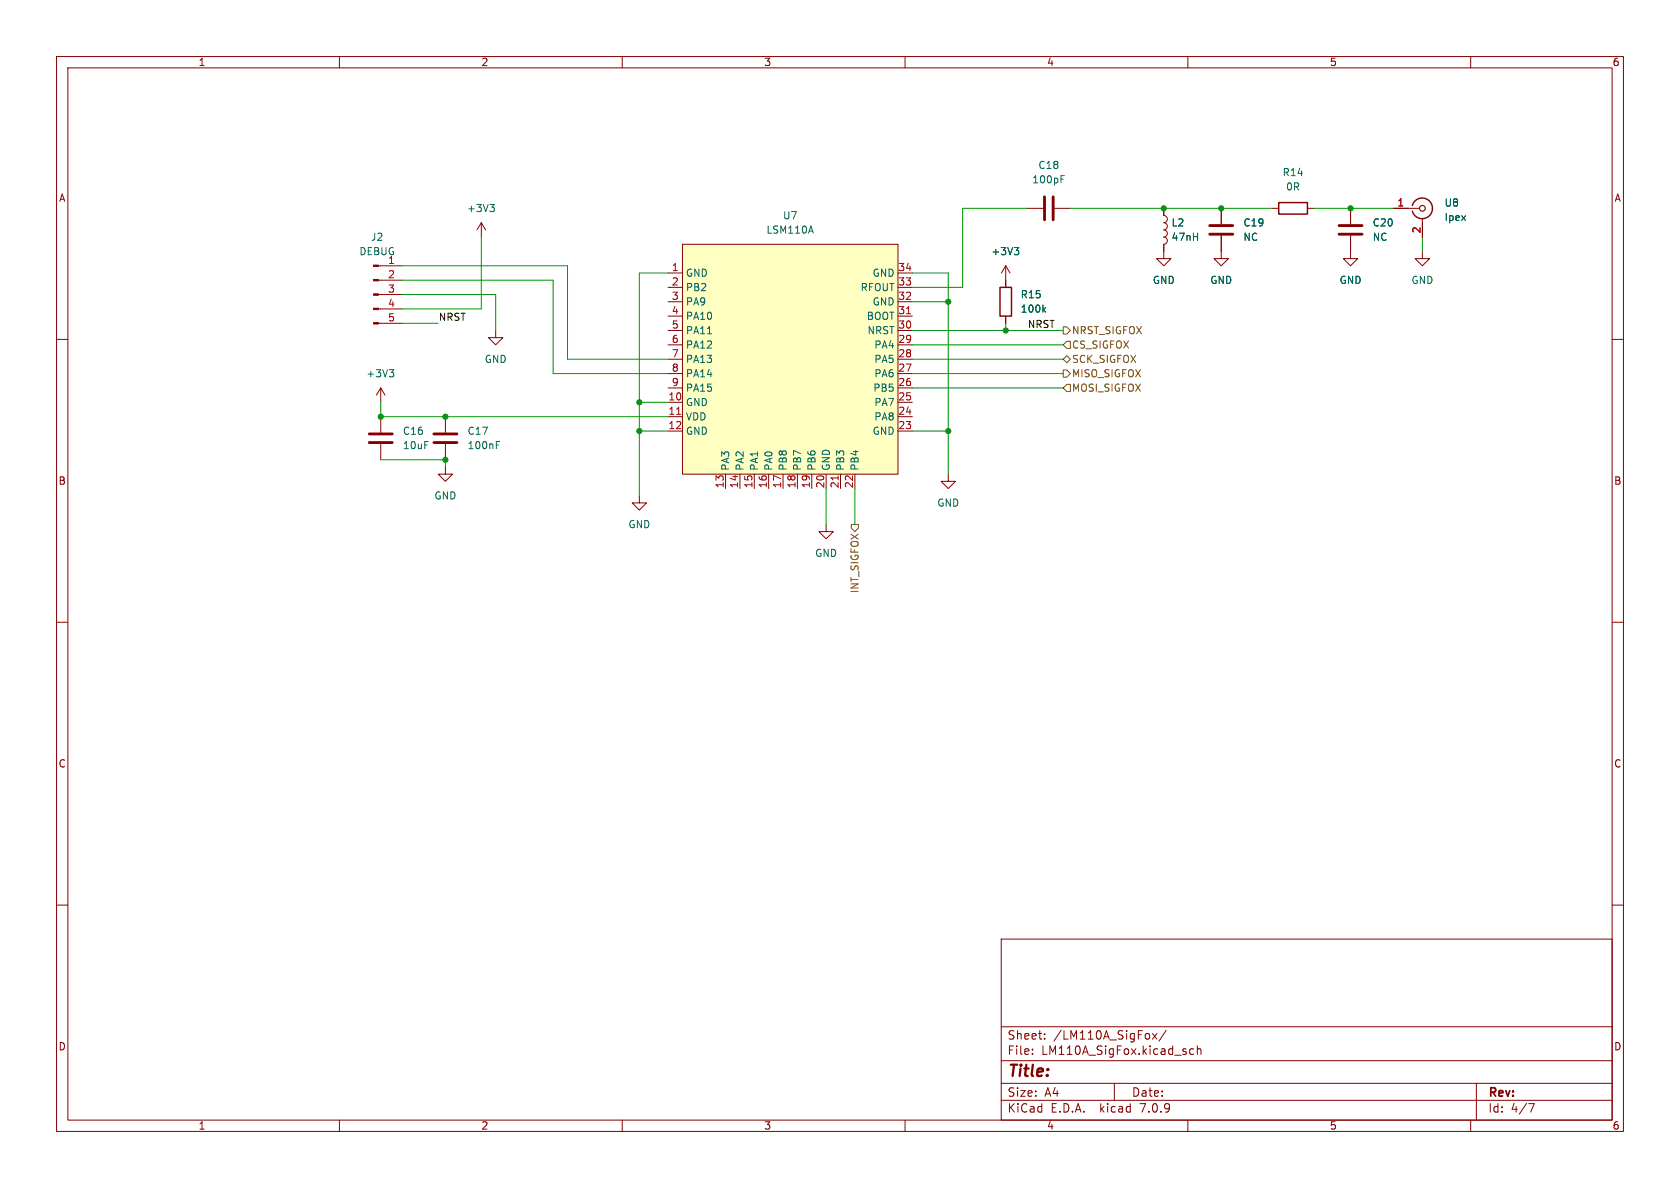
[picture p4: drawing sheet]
<svg xmlns="http://www.w3.org/2000/svg" width="297mm" height="210mm" viewBox="0 0 297 210" stroke-linecap="round" stroke-linejoin="round" font-family="sans-serif">
<g fill="none" stroke="#840000" stroke-width=".18">
<path d="M10 10h277v190h-277zM12 12h273v186h-273zM60 10v2M110 10v2M160 10v2M210 10v2M260 10v2M85.1 39.4l-.8 1.2M85.1 39.4v2.5M85.1 39.4l.8 1.2M181.6 36.8h2.8M186.4 36.8h2.8"/>
<path d="M205.7 36.8v1.3a.64 .64 0 0 1 .7 .6 .64 .64 0 0 1-.7 .7 .64 .64 0 0 1 .7 .6 .64 .64 0 0 1-.7 .6 .64 .64 0 0 1 .7 .7 .64 .64 0 0 1-.7 .6 .64 .64 0 0 1 .7 .6 .64 .64 0 0 1-.7 .7v2.5h1.3l-1.3 1.3-1.2-1.3h1.2M215.9 36.8v2.8M224.8 36.8h1.3M231.1 36.8h1.3M238.8 36.8v2.8M246.4 36.8h4.6M251.5 38.6v3.3M10 60h2M66.9 57.2h4.2M66.9 54.6h4.2M66.9 52.1h4.2M66.9 49.5h4.2"/>
<path d="M66.9 47h4.2M87.6 58.4v1.3h1.3l-1.3 1.3-1.2-1.3h1.2M118.1 48.3h2.5M118.1 50.8h2.5M118.1 53.3h2.5M118.1 58.4h2.5M118.1 55.9h2.5M120.6 43.2h38.1v40.6h-38.1zM158.7 48.3h2.6M158.7 50.8h2.6M158.7 53.3h2.6M158.7 58.4h2.6"/>
<path d="M158.7 55.9h2.6M177.8 47v3.8M177.8 55.9v1.3M177.8 47l-.8 1.3M177.8 47l.8 1.3M215.9 41.7v4h1.3l-1.3 1.3-1.3-1.3h1.3M238.8 41.7v4h1.2l-1.2 1.3-1.3-1.3h1.3M251.5 44.5v1.2h1.2l-1.2 1.3-1.3-1.3h1.3M285 60h2M67.3 68.6l-.8 1.3M67.3 68.6v2.5M67.3 73.7v2.8"/>
<path d="M67.3 78.5v2.8M67.3 68.6l.8 1.3M78.7 73.7v2.8M78.7 78.5v2.8M118.1 71.1h2.5M118.1 73.7h2.5M118.1 76.2h2.5M118.1 68.6h2.5M118.1 66h2.5M118.1 63.5h2.5M118.1 61h2.5M158.7 71.1h2.6"/>
<path d="M158.7 73.7h2.6M158.7 76.2h2.6M158.7 68.6h2.6M158.7 66h2.6M158.7 63.5h2.6M158.7 61h2.6M78.7 82.6v1.2h1.3l-1.3 1.3-1.2-1.3h1.2M113 87.6v1.3h1.3l-1.3 1.3-1.2-1.3h1.2M128.3 83.8v2.6M130.8 83.8v2.6M133.3 83.8v2.6M135.9 83.8v2.6"/>
<path d="M138.4 83.8v2.6M141 83.8v2.6M143.5 83.8v2.6M146 92.7v1.3h1.3l-1.3 1.3-1.2-1.3h1.2M146 83.8v2.6M148.6 83.8v2.6M151.1 83.8v2.6M167.6 83.8v1.3h1.3l-1.3 1.3-1.2-1.3h1.2M10 110h2M285 110h2M10 160h2M285 160h2"/>
<path d="M177 166h108v32h-108zM60 198v2M110 198v2M160 198v2M177 194.5h108M177 191.5h108M177 187.5h108M177 181.5h108M182.5 186.3v.1M182.5 185.5v.1M184.7 183.6v.1M184.7 182.8v.1"/>
<path d="M197 191.5v3M203.7 182.7l.8 1M204.5 182.7l-.8 1M206.2 182.1l-1.3 2M210 198v2M211 185.5l-.4-.1-.3 .3v.4l.2 .2h.5M211.7 185.5l.2-.1 .3 .1 .1 .9M211.7 184.9v1.5M260 198v2M261 191.5v6.5M270.2 195.1h1l-.6 1.5"/>
</g>
<path d="M184.7 34.8v4.1M186.2 34.8v4.1M213.9 39.9h4M236.7 39.9h4.1M213.9 41.4h4M236.7 41.4h4.1M65.3 78.2h4M65.3 76.7h4M76.7 78.2h4.1M76.7 76.7h4.1" fill="none" stroke="#840000" stroke-width=".51"/>
<g fill="none" stroke="#006464" stroke-width=".18">
<path d="M86.6 36.1h.8l-.4 .5M87.1 36.6l.3 .3v.3l-.3 .2M143.4 39.9l.4 1.3M187.6 31.7h.4M187.6 31.1h.6M125.1 59h.7M179.3 43.8h.8l-.4 .4M179.9 44.2l.2 .3v.3l-.2 .2M184.5 54.7l.4 .5M184.9 54.3l-.5 .5M68.8 65.3h.8l-.4 .5M69.4 65.8l.2 .3v.3l-.2 .2"/>
<path d="M87.7 78.7h.5M87.7 78h.6"/>
</g>
<path d="M226.1 35.8h5v2h-5zM249.7 36.3a1.81 1.81 0 0 1 2.8-.9 1.81 1.81 0 0 1 0 2.9 1.81 1.81 0 0 1-2.8-1M176.8 50.8h2v5.1h-2z" fill="none" stroke="#840000" stroke-width=".25"/>
<circle cx="251.5" cy="36.8" r=".51" fill="none" stroke="#840000" stroke-width=".2"/>
<path d="M120.6 43.2h38.1v40.6h-38.1z" fill="#ffffc2" stroke="#ffffc2" stroke-width=".18"/>
<path d="M160.3 55.5h.7M119.6 73.2h.7M148.2 84.1v.7" fill="none" stroke="#a90000" stroke-width=".18"/>
<g fill="#840000" stroke="#840000" stroke-width=".18">
<path d="M66 57h.9v.3h-.9z"/>
<path d="M66 54.5h.9v.2h-.9z"/>
<path d="M66 51.9h.9v.3h-.9z"/>
<path d="M66 49.4h.9v.3h-.9z"/>
<path d="M66 46.9h.9v.2h-.9z"/>
</g>
<path d="M188 57.8h.6l.6 .6-.6 .7h-.6zM188 65.4h.6l.6 .6-.6 .7h-.6zM188.6 62.9l.6 .6-.6 .6-.6-.6zM188.6 60.3h.6v1.3h-.6l-.6-.6zM188.6 67.9h.6v1.3h-.6l-.6-.6zM150.5 92.7h1.3v.6l-.7 .7-.6-.7z" fill="none" stroke="#725600" stroke-width=".18"/>
<g fill="none" stroke="#009600" stroke-width=".18">
<path d="M181.6 36.8h-11.4v14h-8.9M189.2 36.8h35.6M232.4 36.8h14M71.1 47h29.2v16.5h17.8M71.1 49.5h26.7v16.5h20.3M71.1 52.1h16.5v6.3M71.1 57.2h6.4M85.1 41.9v12.7h-14M118.1 48.3h-5.1v39.3M161.3 48.3h6.3v35.5M161.3 58.4h26.7M161.3 53.3h6.3"/>
<path d="M177.8 57.2v1.2M251.5 41.9v2.6M67.3 71.1v2.6h50.8M113 76.2h5.1M113 71.1h5.1M161.3 63.5h26.7M161.3 76.2h6.3M161.3 66h26.7M161.3 61h26.7M161.3 68.6h26.7M67.3 81.3h11.4v1.3M146 86.4v6.3"/>
<path d="M151.1 86.4v6.3"/>
</g>
<g fill="#009600" stroke="#009600" stroke-width=".18">
<circle cx="167.6" cy="76.2" r=".46"/>
<circle cx="177.8" cy="58.4" r=".46"/>
<circle cx="205.7" cy="36.8" r=".46"/>
<circle cx="167.6" cy="53.3" r=".46"/>
<circle cx="238.8" cy="36.8" r=".46"/>
<circle cx="215.9" cy="36.8" r=".46"/>
<circle cx="113" cy="76.2" r=".46"/>
<circle cx="78.7" cy="73.7" r=".46"/>
<circle cx="67.3" cy="73.7" r=".46"/>
<circle cx="113" cy="71.1" r=".46"/>
<circle cx="78.7" cy="81.3" r=".46"/>
</g>
<text font-size="2.8" fill="#840000" x="178" y="190.9">Title:</text>
<g font-size="2.1" fill="#840000">
<text x="178" y="184">Sheet:</text>
<text x="186.2" y="184">/LM110A_SigFox/</text>
<text x="178" y="186.7">File:</text>
<text x="184.1" y="186.7">LM110A_SigFox.kicad_sch</text>
<text x="178" y="196.9">KiCad</text>
<text x="178" y="194.1">Size:</text>
<text x="184.7" y="194.1">A4</text>
<text x="185.7" y="196.9">E.D.A.</text>
<text x="194.6" y="196.9">kicad</text>
<text x="200" y="194.1">Date:</text>
<text x="201.8" y="196.9">7.0.9</text>
<text x="263" y="194.3">Rev:</text>
<text x="263" y="196.9">Id:</text>
<text x="267.1" y="196.9">4/7</text>
</g>
<g font-size="1.8" fill="#840000">
<text x="35" y="11.9">1</text>
<text x="85" y="11.9">2</text>
<text x="135" y="11.9">3</text>
<text x="185" y="11.9">4</text>
<text x="235" y="11.9">5</text>
<text x="285" y="11.9">6</text>
<text x="10.3" y="35.9">A</text>
<text x="285.3" y="35.9">A</text>
<text x="10.3" y="85.9">B</text>
<text x="285.3" y="85.9">B</text>
<text x="10.3" y="135.9">C</text>
<text x="285.3" y="135.9">C</text>
<text x="10.3" y="185.9">D</text>
<text x="285.3" y="185.9">D</text>
<text x="35" y="199.9">1</text>
<text x="85" y="199.9">2</text>
<text x="135" y="199.9">3</text>
<text x="185" y="199.9">4</text>
<text x="235" y="199.9">5</text>
<text x="285" y="199.9">6</text>
</g>
<g font-size="1.8" fill="#006464">
<text x="182.4" y="32.6">100pF</text>
<text x="183.5" y="30.1">C18</text>
<text x="226.7" y="31.3">R14</text>
<text x="227.3" y="33.9">0R</text>
<text x="82.4" y="37.7">+3V3</text>
<text x="135.4" y="41.5">LSM110A</text>
<text x="138.3" y="39">U7</text>
<text x="207" y="40.2">L2</text>
<text x="219.7" y="40.2">C19</text>
<text x="242.6" y="40.2">C20</text>
<text x="255.3" y="36.7">U8</text>
<text x="255.3" y="39.3">Ipex</text>
<text x="63.4" y="45.3">DEBUG</text>
<text x="65.5" y="42.8">J2</text>
<text x="68.5" y="46.7">1</text>
<text x="175.2" y="45.3">+3V3</text>
<text x="207" y="42.8">47nH</text>
<text x="219.7" y="42.8">NC</text>
<text x="242.6" y="42.8">NC</text>
<text x="121.2" y="49.1">GND</text>
<text x="121.2" y="51.7">PB2</text>
<text x="152.1" y="51.7">RFOUT</text>
<text x="154.2" y="49.1">GND</text>
<text x="180.3" y="52.9">R15</text>
<text x="203.7" y="50.4">GND</text>
<text x="213.9" y="50.4">GND</text>
<text x="236.7" y="50.4">GND</text>
<text x="249.4" y="50.4">GND</text>
<text x="121.2" y="54.2">PA9</text>
<text x="121.2" y="56.7">PA10</text>
<text x="121.2" y="59.3">PA11</text>
<text x="153.1" y="56.7">BOOT</text>
<text x="153.3" y="59.3">NRST</text>
<text x="154.2" y="54.2">GND</text>
<text x="180.3" y="55.5">100k</text>
<text x="85.6" y="64.4">GND</text>
<text x="121.2" y="61.8">PA12</text>
<text x="121.2" y="64.4">PA13</text>
<text x="154.5" y="64.4">PA5</text>
<text x="154.5" y="61.8">PA4</text>
<text x="64.7" y="66.9">+3V3</text>
<text x="121.2" y="72">GND</text>
<text x="121.2" y="66.9">PA14</text>
<text x="121.2" y="69.4">PA15</text>
<text x="154.3" y="69.4">PB5</text>
<text x="154.5" y="72">PA7</text>
<text x="154.5" y="66.9">PA6</text>
<text x="71.1" y="77.1">C16</text>
<text x="82.6" y="77.1">C17</text>
<text x="121.2" y="74.5">VDD</text>
<text x="121.2" y="77.1">GND</text>
<text x="154.2" y="77.1">GND</text>
<text x="154.5" y="74.5">PA8</text>
<text x="71.1" y="79.6">10uF</text>
<text x="82.6" y="79.6">100nF</text>
<text x="129.1" y="83.3" transform="rotate(-90 129.1 83.3)">PA3</text>
<text x="131.7" y="83.3" transform="rotate(-90 131.7 83.3)">PA2</text>
<text x="134.2" y="83.3" transform="rotate(-90 134.2 83.3)">PA1</text>
<text x="136.8" y="83.3" transform="rotate(-90 136.8 83.3)">PA0</text>
<text x="139.3" y="83.3" transform="rotate(-90 139.3 83.3)">PB8</text>
<text x="141.8" y="83.3" transform="rotate(-90 141.8 83.3)">PB7</text>
<text x="144.4" y="83.3" transform="rotate(-90 144.4 83.3)">PB6</text>
<text x="146.9" y="83.3" transform="rotate(-90 146.9 83.3)">GND</text>
<text x="149.5" y="83.3" transform="rotate(-90 149.5 83.3)">PB3</text>
<text x="152" y="83.3" transform="rotate(-90 152 83.3)">PB4</text>
<text x="76.7" y="88.5">GND</text>
<text x="165.6" y="89.8">GND</text>
<text x="111" y="93.6">GND</text>
<text x="144" y="98.7">GND</text>
</g>
<g font-size="1.8" fill="#a90000">
<text x="246.9" y="36.6">1</text>
<text x="251.2" y="41.3" transform="rotate(-90 251.2 41.3)">2</text>
<text x="68.5" y="49.3">2</text>
<text x="68.5" y="51.8">3</text>
<text x="118.7" y="48">1</text>
<text x="118.7" y="50.5">2</text>
<text x="118.7" y="53.1">3</text>
<text x="158.7" y="53.1">32</text>
<text x="158.7" y="50.5">33</text>
<text x="158.7" y="48">34</text>
<text x="68.5" y="54.4">4</text>
<text x="68.5" y="56.9">5</text>
<text x="118.7" y="55.6">4</text>
<text x="118.7" y="58.2">5</text>
<text x="158.7" y="58.2">30</text>
<text x="158.7" y="55.6">31</text>
<text x="118.7" y="60.7">6</text>
<text x="118.7" y="63.2">7</text>
<text x="118.7" y="65.8">8</text>
<text x="158.7" y="65.8">27</text>
<text x="158.7" y="63.2">28</text>
<text x="158.7" y="60.7">29</text>
<text x="118.1" y="70.9">10</text>
<text x="118.7" y="68.3">9</text>
<text x="158.7" y="70.9">25</text>
<text x="158.7" y="68.3">26</text>
<text x="118.1" y="73.4">11</text>
<text x="118.1" y="75.9">12</text>
<text x="158.7" y="75.9">23</text>
<text x="158.7" y="73.4">24</text>
<text x="128" y="86.4" transform="rotate(-90 128 86.4)">13</text>
<text x="130.6" y="86.4" transform="rotate(-90 130.6 86.4)">14</text>
<text x="133.1" y="86.4" transform="rotate(-90 133.1 86.4)">15</text>
<text x="135.6" y="86.4" transform="rotate(-90 135.6 86.4)">16</text>
<text x="138.2" y="86.4" transform="rotate(-90 138.2 86.4)">17</text>
<text x="140.7" y="86.4" transform="rotate(-90 140.7 86.4)">18</text>
<text x="143.3" y="86.4" transform="rotate(-90 143.3 86.4)">19</text>
<text x="145.8" y="86.4" transform="rotate(-90 145.8 86.4)">20</text>
<text x="148.3" y="86.4" transform="rotate(-90 148.3 86.4)">21</text>
<text x="150.9" y="86.4" transform="rotate(-90 150.9 86.4)">22</text>
</g>
<g font-size="1.8" fill="#0f0f0f">
<text x="77.5" y="56.8">NRST</text>
<text x="181.6" y="58.1">NRST</text>
</g>
<g font-size="1.8" fill="#725600">
<text x="189.4" y="59.3">NRST_SIGFOX</text>
<text x="189.4" y="64.4">SCK_SIGFOX</text>
<text x="189.4" y="61.8">CS_SIGFOX</text>
<text x="189.4" y="66.9">MISO_SIGFOX</text>
<text x="189.4" y="69.4">MOSI_SIGFOX</text>
<text x="152" y="105" transform="rotate(-90 152 105)">INT_SIGFOX</text>
</g>
</svg>
